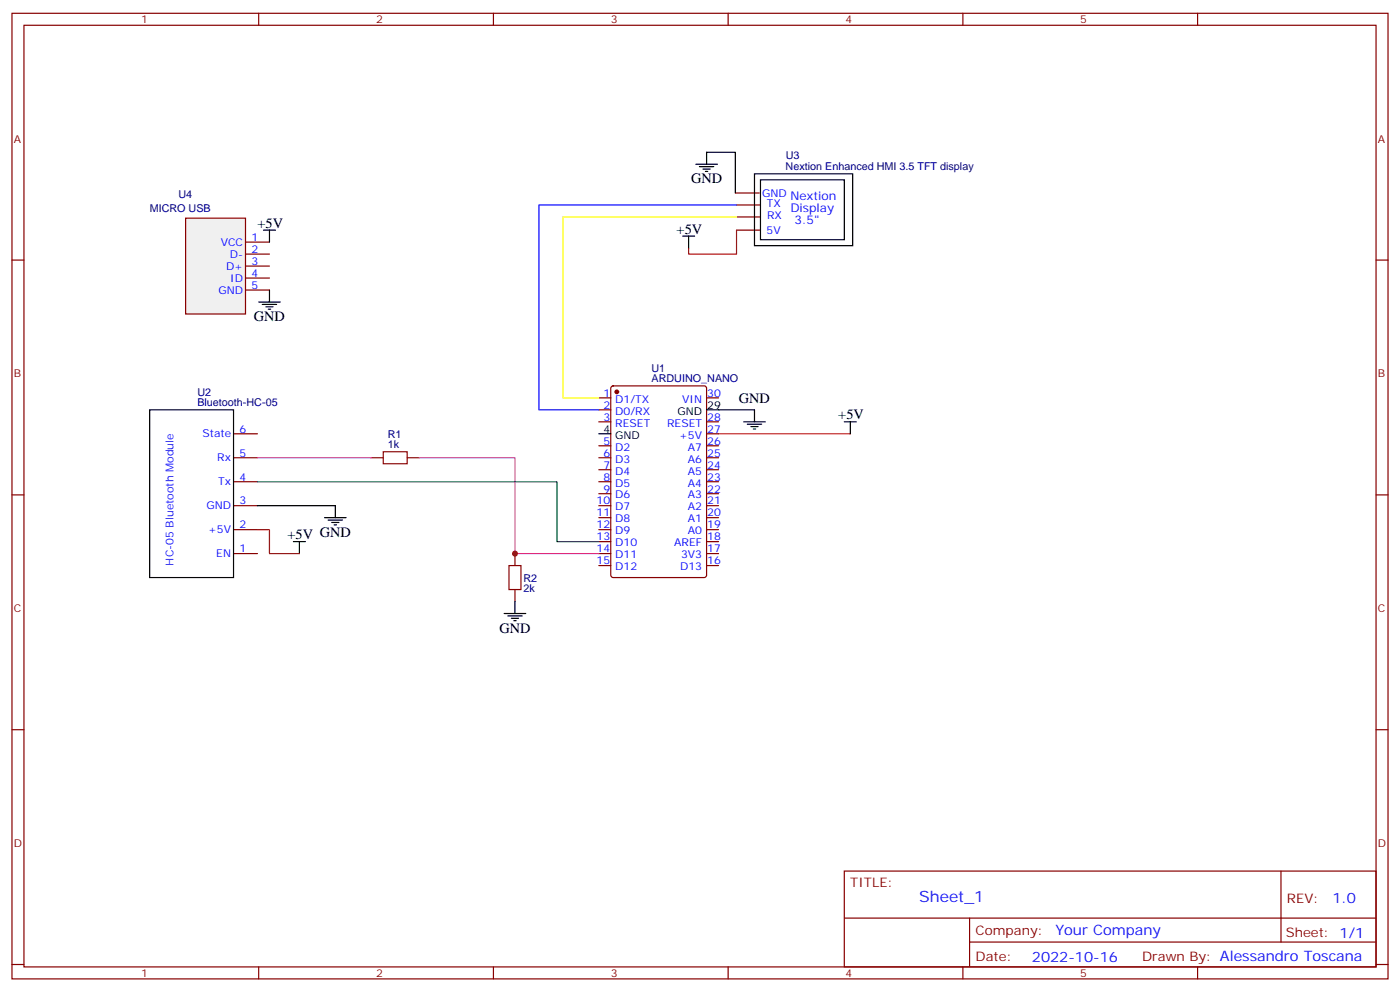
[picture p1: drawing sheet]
<svg xmlns="http://www.w3.org/2000/svg" width="412mm" height="292mm" viewBox="0 0 412 292" stroke-linecap="round" stroke-linejoin="round" font-family="sans-serif">
<g fill="none" stroke="#870000" stroke-width=".35">
<path d="M3.5 3.9h405.4v284.4h-405.4zM7.1 7.4h398.2v277.3h-398.2zM76.2 3.9v3.5M145.3 3.9v3.5M214.5 3.9v3.5M283.6 3.9v3.5M352.8 3.9v3.5M216.6 56.8h7.1M3.5 76.6h3.6M217 67.8h7M217 63.9h7M217 60.4h7"/>
<path d="M405.3 76.6h3.6M176.4 117.2h3.5M180.2 113.8l.4-.2h26.8l.7 .5v55.3l-.4 .6-27.1 .1-.6-.5-.1-55.3zM208.1 117.2h3.6M68.8 134.8h7M68.8 127.7h7M176.4 120.7h3.5M176.4 124.2h3.5M176.4 131.3h3.5M176.4 134.8h3.5M176.4 138.3h3.5M208.1 124.2h3.6"/>
<path d="M208.1 131.3h3.6M208.1 134.8h3.6M208.1 138.3h3.6M208.1 127.7h3.6M3.5 145.7h3.6M68.8 141.9h7M68.8 148.9h7M68.8 156h7M176.4 141.9h3.5M176.4 145.4h3.5M176.4 148.9h3.5M176.4 152.4h3.5"/>
<path d="M176.4 156h3.5M176.4 159.5h3.5M208.1 141.9h3.6M208.1 145.4h3.6M208.1 148.9h3.6M208.1 152.4h3.6M208.1 156h3.6M208.1 159.5h3.6M405.3 145.7h3.6M68.8 163h7M176.4 163h3.5M176.4 166.5h3.5"/>
<path d="M208.1 163h3.6M208.1 166.5h3.6M3.5 214.9h3.6M405.3 214.9h3.6M248.7 256.5h156.6v28.2h-156.6zM377.3 256.5v20.9M248.7 270.4h156.5M285.6 277.4h119.6M285.6 270.4v14.1M3.5 284h3.6M76.2 284.7v3.6M145.3 284.7v3.6"/>
<path d="M214.5 284.7v3.6M283.6 284.7v3.6M352.8 284.7v3.6M405.3 284h3.6"/>
</g>
<circle cx="181.7" cy="115.4" r=".53" fill="#870000" stroke="#870000" stroke-width=".35"/>
<path d="M222.2 51.2h29v21.2h-29zM224 53h24.7v17.6h-24.7zM44.1 120.7h24.7v49.4h-24.7zM176.4 127.7h3.5M208.1 120.7h3.6" fill="none" stroke="#000" stroke-width=".35"/>
<path d="M54.7 64.2h17.6v28.3h-17.6z" fill="#f0f0f0" stroke="#870000" stroke-width=".35"/>
<path d="M72.3 71.3h7.1M72.3 74.8h7.1M72.3 78.4h7.1M72.3 81.9h7.1M72.3 85.4h7.1M109.4 134.8h3.5M119.9 134.8h3.6M151.7 163v3.5M151.7 173.6v3.5" fill="none" stroke="#870000" stroke-width=".35"/>
<g fill="none" stroke="#000" stroke-width=".35">
<path d="M205 48.4h6.3M206 49.1h4.3M207.1 49.8h2.1M207.8 50.5h.7M208.1 48.4v-3.6h8.5v12M77.6 67.8h3.5M79.4 67.8v3.5M201.1 69.5h3.5M202.8 69.5v3.6M76.2 88.9h6.3M77.3 89.6h4.2M78.3 90.3h2.1"/>
<path d="M79 91.1h.7M79.4 85.4v3.5M211.7 120.7h10.5v3.5M219.1 124.2h6.3M220.1 124.9h4.3M221.2 125.6h2.1M221.9 126.3h.7M248.7 124.2h3.5M250.5 124.2v3.5M75.8 148.9h23v3.5M86.4 159.5h3.6M88.2 159.5v3.5"/>
<path d="M95.6 152.4h6.4M96.7 153.1h4.2M97.7 153.8h2.1M98.4 154.6h.7M151.7 177.1v3.6M148.5 180.7h6.4M149.6 181.4h4.2M150.6 182.1h2.2M151.3 182.8h.7"/>
</g>
<path d="M217 67.8v7h-14.2v-1.7M211.7 127.7h38.8M75.8 156h3.6v7h8.8" fill="none" stroke="#f00" stroke-width=".35"/>
<path d="M217 60.4h-58.3v60.3h17.7" fill="none" stroke="#00f" stroke-width=".35"/>
<path d="M217 63.9h-51.2v53.3h10.6" fill="none" stroke="#ff0" stroke-width=".35"/>
<path d="M112.9 133h7v3.6h-7zM149.9 166.5h3.6v7.1h-3.6z" fill="none" stroke="#a10000" stroke-width=".35"/>
<path d="M75.8 134.8h33.6M123.5 134.8h28.2v28.2h24.7" fill="none" stroke="#f0f" stroke-width=".35"/>
<path d="M75.8 141.9h88.2v17.6h12.4" fill="none" stroke="#008700" stroke-width=".35"/>
<circle cx="151.7" cy="163" r=".88" fill="#c00"/>
<text font-size="4.6" fill="#00f" x="270.8" y="265.5">Sheet_1</text>
<g font-size="4.2">
<text x="203.6" y="54">GND</text>
<text x="75.8" y="67.1">+5V</text>
<text x="199.3" y="68.8">+5V</text>
<text x="74.8" y="94.6">GND</text>
<text x="217.6" y="118.6">GND</text>
<text x="246.9" y="123.5">+5V</text>
<text x="84.7" y="158.8">+5V GND</text>
<text x="147.1" y="186.3">GND</text>
</g>
<g font-size="4.2" fill="#00f">
<text x="392.5" y="265.8">1.0</text>
<text x="310.9" y="275.3">Your Company</text>
<text x="304" y="283.1">2022-10-16</text>
</g>
<g font-size="3.9" fill="#800">
<text x="250.5" y="261.1">TITLE:</text>
<text x="379.1" y="265.8">REV:</text>
<text x="287.4" y="275.3">Company:</text>
<text x="378.7" y="275.9">Sheet: 1/1</text>
<text x="287.4" y="283">Date:</text>
<text x="336.4" y="283.1">Drawn By: Alessandro Toscana</text>
</g>
<g font-size="3.5" fill="#00f">
<text x="232.8" y="58.9">Nextion</text>
<text x="232.8" y="62.5">Display</text>
<text x="234.1" y="66">3.5&quot;</text>
</g>
<g font-size="3.2" fill="#800">
<text x="41.6" y="6.9">1</text>
<text x="110.8" y="6.9">2</text>
<text x="179.9" y="6.9">3</text>
<text x="249.1" y="6.9">4</text>
<text x="318.2" y="6.9">5</text>
<text x="4.1" y="42">A</text>
<text x="405.9" y="42">A</text>
<text x="4.1" y="111.2">B</text>
<text x="405.9" y="111.2">B</text>
<text x="4.1" y="180.3">C</text>
<text x="405.9" y="180.3">C</text>
<text x="4.1" y="249.4">D</text>
<text x="405.9" y="249.4">D</text>
<text x="41.6" y="287.7">1</text>
<text x="110.8" y="287.7">2</text>
<text x="179.9" y="287.7">3</text>
<text x="249.1" y="287.7">4</text>
<text x="318.2" y="287.7">5</text>
</g>
<g font-size="3.2" fill="#000080">
<text x="231.4" y="46.9">U3</text>
<text x="231.4" y="50.1">Nextion Enhanced HMI 3.5 TFT display</text>
<text x="52.6" y="58.3">U4</text>
<text x="44.1" y="62.5">MICRO USB</text>
<text x="191.9" y="112.6">ARDUINO_NANO</text>
<text x="191.9" y="109.5">U1</text>
<text x="58.2" y="119.6">Bluetooth-HC-05</text>
<text x="58.2" y="116.6">U2</text>
<text x="114.2" y="132">1k</text>
<text x="114.2" y="128.9">R1</text>
<text x="154.2" y="171.3">R2</text>
<text x="154.2" y="174.4">2k</text>
</g>
<g font-size="3.2" fill="#00f">
<text x="224.5" y="57.9">GND</text>
<text x="225.9" y="61.1">TX</text>
<text x="226" y="64.6">RX</text>
<text x="74.1" y="70.9">1</text>
<text x="225.8" y="68.8">5V</text>
<text x="65" y="72.4">VCC</text>
<text x="67.7" y="75.9">D-</text>
<text x="74.1" y="74.5">2</text>
<text x="74.1" y="78">3</text>
<text x="66.6" y="79.4">D+</text>
<text x="67.8" y="82.9">ID</text>
<text x="74.1" y="81.5">4</text>
<text x="64.3" y="86.5">GND</text>
<text x="74.1" y="85.1">5</text>
<text x="177.7" y="116.8">1</text>
<text x="181.2" y="118.6">D1/TX</text>
<text x="201" y="118.6">VIN</text>
<text x="208.3" y="116.8">30</text>
<text x="177.7" y="120.3">2</text>
<text x="177.7" y="123.9">3</text>
<text x="181.2" y="122.1">D0/RX</text>
<text x="181.2" y="125.6">RESET</text>
<text x="196.5" y="125.6">RESET</text>
<text x="208.3" y="123.9">28</text>
<text x="59.6" y="128.8">State</text>
<text x="70.6" y="127.4">6</text>
<text x="177.7" y="130.9">5</text>
<text x="200.1" y="129.2">+5V</text>
<text x="208.3" y="130.9">26</text>
<text x="208.3" y="127.4">27</text>
<text x="64" y="135.9">Rx</text>
<text x="70.6" y="134.4">5</text>
<text x="177.7" y="134.4">6</text>
<text x="177.7" y="138">7</text>
<text x="181.2" y="132.7">D2</text>
<text x="181.2" y="136.2">D3</text>
<text x="202.6" y="136.2">A6</text>
<text x="202.6" y="132.7">A7</text>
<text x="208.3" y="138">24</text>
<text x="208.3" y="134.4">25</text>
<text x="64.3" y="142.9">Tx</text>
<text x="70.6" y="141.5">4</text>
<text x="177.7" y="141.5">8</text>
<text x="181.2" y="139.7">D4</text>
<text x="181.2" y="143.3">D5</text>
<text x="202.6" y="143.3">A4</text>
<text x="202.6" y="139.7">A5</text>
<text x="208.3" y="141.5">23</text>
<text x="60.8" y="150">GND</text>
<text x="70.6" y="148.6">3</text>
<text x="175.7" y="148.6">10</text>
<text x="177.7" y="145">9</text>
<text x="181.2" y="146.8">D6</text>
<text x="202.6" y="146.8">A3</text>
<text x="208.3" y="148.6">21</text>
<text x="208.3" y="145">22</text>
<text x="70.6" y="155.6">2</text>
<text x="175.7" y="152.1">11</text>
<text x="175.7" y="155.6">12</text>
<text x="181.2" y="150.3">D7</text>
<text x="181.2" y="153.8">D8</text>
<text x="202.6" y="153.8">A1</text>
<text x="202.6" y="150.3">A2</text>
<text x="208.3" y="155.6">19</text>
<text x="208.3" y="152.1">20</text>
<text x="61.3" y="157">+5V</text>
<text x="175.7" y="159.1">13</text>
<text x="181.2" y="157.4">D9</text>
<text x="181.2" y="160.9">D10</text>
<text x="198.6" y="160.9">AREF</text>
<text x="202.6" y="157.4">A0</text>
<text x="208.3" y="159.1">18</text>
<text x="51.2" y="166.5" transform="rotate(-90 51.2 166.5)">HC-05 Bluetooth Module</text>
<text x="63.7" y="164.1">EN</text>
<text x="70.6" y="162.7">1</text>
<text x="175.7" y="162.7">14</text>
<text x="175.7" y="166.2">15</text>
<text x="181.2" y="164.4">D11</text>
<text x="181.2" y="168">D12</text>
<text x="200.4" y="168">D13</text>
<text x="200.6" y="164.4">3V3</text>
<text x="208.3" y="166.2">16</text>
<text x="208.3" y="162.7">17</text>
</g>
<g font-size="3.2">
<text x="199.6" y="122.1">GND</text>
<text x="208.3" y="120.3">29</text>
<text x="177.7" y="127.4">4</text>
<text x="181.2" y="129.2">GND</text>
</g>
</svg>
